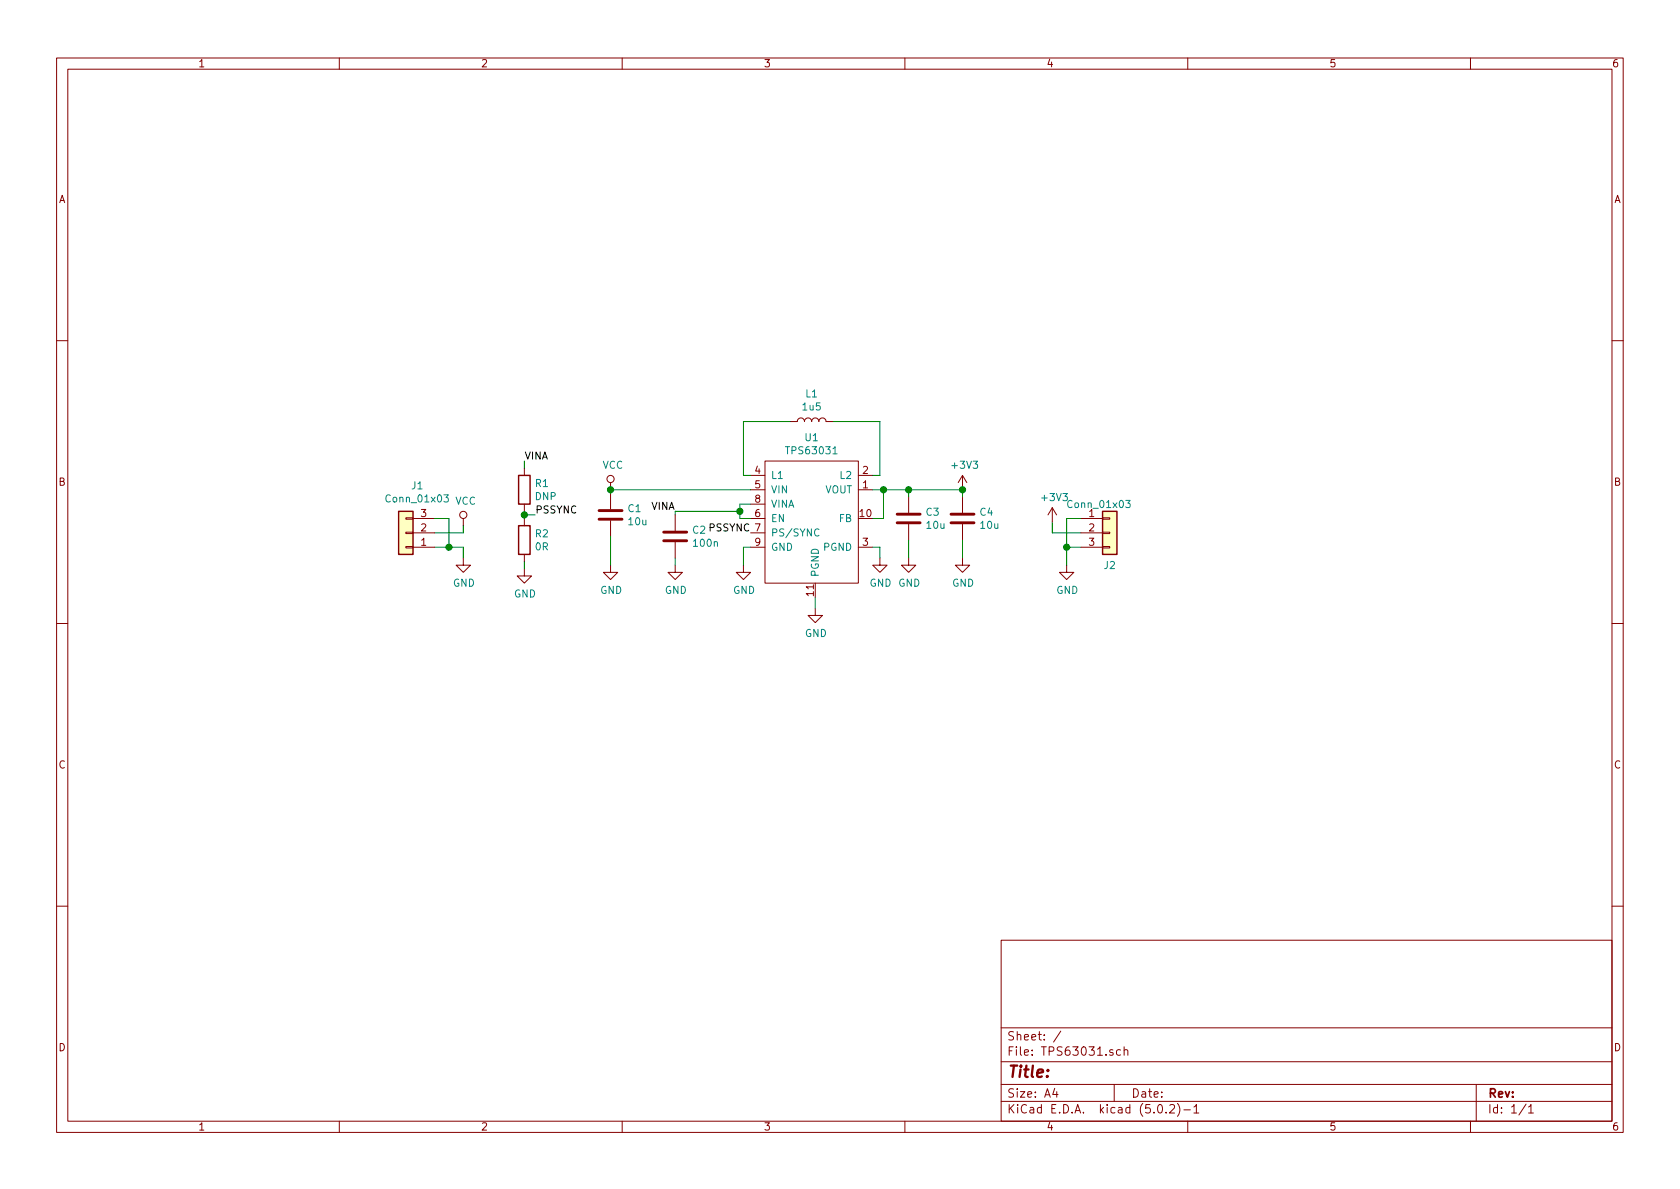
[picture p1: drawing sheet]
EESchema Schematic File Version 4
EELAYER 26 0
EELAYER END
$Descr A4 11693 8268
encoding utf-8
Sheet 1 1
Title ""
Date ""
Rev ""
Comp ""
Comment1 ""
Comment2 ""
Comment3 ""
Comment4 ""
$EndDescr
$Comp
L MLAB_IO:TPS63031 U1
U 1 1
P 5675 3550
F 0 "U1" H 5650 4065 50  0000 C CNN
F 1 "TPS63031" H 5650 3974 50  0000 C CNN
F 2 "Package_SON:Texas_S-PWSON-N10" H 5525 3550 50  0001 C CNN
F 3 "" H 5525 3550 50  0001 C CNN
	1    5675 3550
	1    0    0    -1  
$EndComp
$Comp
L device:L L1
U 1 1
P 5650 2925
F 0 "L1" V 5840 2925 50  0000 C CNN
F 1 "1u5" V 5749 2925 50  0000 C CNN
F 2 "Inductor_SMD:L_Wuerth_MAPI-3012" H 5650 2925 50  0001 C CNN
F 3 "" H 5650 2925 50  0001 C CNN
	1    5650 2925
	0    -1   -1   0   
$EndComp
$Comp
L device:C C2
U 1 1
P 4700 3725
F 0 "C2" H 4815 3771 50  0000 L CNN
F 1 "100n" H 4815 3680 50  0000 L CNN
F 2 "Capacitor_SMD:C_0603_1608Metric" H 4738 3575 50  0001 C CNN
F 3 "" H 4700 3725 50  0001 C CNN
	1    4700 3725
	1    0    0    -1  
$EndComp
$Comp
L device:C C1
U 1 1
P 4250 3575
F 0 "C1" H 4365 3621 50  0000 L CNN
F 1 "10u" H 4365 3530 50  0000 L CNN
F 2 "Capacitor_SMD:C_0805_2012Metric" H 4288 3425 50  0001 C CNN
F 3 "" H 4250 3575 50  0001 C CNN
	1    4250 3575
	1    0    0    -1  
$EndComp
$Comp
L power:GND #PWR0101
U 1 1
P 5675 4225
F 0 "#PWR0101" H 5675 3975 50  0001 C CNN
F 1 "GND" H 5680 4052 50  0000 C CNN
F 2 "" H 5675 4225 50  0001 C CNN
F 3 "" H 5675 4225 50  0001 C CNN
	1    5675 4225
	1    0    0    -1  
$EndComp
Wire Wire Line
	5225 3500 5150 3500
Wire Wire Line
	5150 3600 5225 3600
Wire Wire Line
	5225 3400 4250 3400
Wire Wire Line
	4250 3400 4250 3425
$Comp
L device:C C3
U 1 1
P 6325 3600
F 0 "C3" H 6440 3646 50  0000 L CNN
F 1 "10u" H 6440 3555 50  0000 L CNN
F 2 "Capacitor_SMD:C_0805_2012Metric" H 6363 3450 50  0001 C CNN
F 3 "" H 6325 3600 50  0001 C CNN
	1    6325 3600
	1    0    0    -1  
$EndComp
$Comp
L device:C C4
U 1 1
P 6700 3600
F 0 "C4" H 6815 3646 50  0000 L CNN
F 1 "10u" H 6815 3555 50  0000 L CNN
F 2 "Capacitor_SMD:C_0805_2012Metric" H 6738 3450 50  0001 C CNN
F 3 "" H 6700 3600 50  0001 C CNN
	1    6700 3600
	1    0    0    -1  
$EndComp
Wire Wire Line
	6075 3400 6150 3400
Wire Wire Line
	6325 3400 6325 3450
Wire Wire Line
	6325 3400 6700 3400
Wire Wire Line
	6700 3400 6700 3450
Connection ~ 6325 3400
Wire Wire Line
	6075 3600 6150 3600
Wire Wire Line
	6150 3600 6150 3400
Connection ~ 6150 3400
Wire Wire Line
	6150 3400 6325 3400
Wire Wire Line
	5675 4150 5675 4225
$Comp
L power:GND #PWR0102
U 1 1
P 6125 3875
F 0 "#PWR0102" H 6125 3625 50  0001 C CNN
F 1 "GND" H 6130 3702 50  0000 C CNN
F 2 "" H 6125 3875 50  0001 C CNN
F 3 "" H 6125 3875 50  0001 C CNN
	1    6125 3875
	1    0    0    -1  
$EndComp
$Comp
L power:GND #PWR0103
U 1 1
P 6325 3875
F 0 "#PWR0103" H 6325 3625 50  0001 C CNN
F 1 "GND" H 6330 3702 50  0000 C CNN
F 2 "" H 6325 3875 50  0001 C CNN
F 3 "" H 6325 3875 50  0001 C CNN
	1    6325 3875
	1    0    0    -1  
$EndComp
$Comp
L power:GND #PWR0104
U 1 1
P 6700 3875
F 0 "#PWR0104" H 6700 3625 50  0001 C CNN
F 1 "GND" H 6705 3702 50  0000 C CNN
F 2 "" H 6700 3875 50  0001 C CNN
F 3 "" H 6700 3875 50  0001 C CNN
	1    6700 3875
	1    0    0    -1  
$EndComp
$Comp
L power:GND #PWR0105
U 1 1
P 4700 3925
F 0 "#PWR0105" H 4700 3675 50  0001 C CNN
F 1 "GND" H 4705 3752 50  0000 C CNN
F 2 "" H 4700 3925 50  0001 C CNN
F 3 "" H 4700 3925 50  0001 C CNN
	1    4700 3925
	1    0    0    -1  
$EndComp
$Comp
L power:GND #PWR0106
U 1 1
P 5175 3925
F 0 "#PWR0106" H 5175 3675 50  0001 C CNN
F 1 "GND" H 5180 3752 50  0000 C CNN
F 2 "" H 5175 3925 50  0001 C CNN
F 3 "" H 5175 3925 50  0001 C CNN
	1    5175 3925
	1    0    0    -1  
$EndComp
$Comp
L power:GND #PWR0107
U 1 1
P 4250 3925
F 0 "#PWR0107" H 4250 3675 50  0001 C CNN
F 1 "GND" H 4255 3752 50  0000 C CNN
F 2 "" H 4250 3925 50  0001 C CNN
F 3 "" H 4250 3925 50  0001 C CNN
	1    4250 3925
	1    0    0    -1  
$EndComp
Wire Wire Line
	5225 3800 5175 3800
Wire Wire Line
	5175 3800 5175 3925
Wire Wire Line
	4700 3875 4700 3925
Wire Wire Line
	4250 3725 4250 3925
Wire Wire Line
	6075 3800 6125 3800
Wire Wire Line
	6125 3800 6125 3875
Wire Wire Line
	6325 3750 6325 3875
Wire Wire Line
	6700 3750 6700 3875
Wire Wire Line
	5225 3300 5175 3300
Wire Wire Line
	5175 3300 5175 2925
Wire Wire Line
	5175 2925 5500 2925
Wire Wire Line
	5800 2925 6125 2925
Wire Wire Line
	6125 2925 6125 3300
Wire Wire Line
	6125 3300 6075 3300
$Comp
L device:R R1
U 1 1
P 3650 3400
F 0 "R1" H 3720 3446 50  0000 L CNN
F 1 "DNP" H 3720 3355 50  0000 L CNN
F 2 "Resistor_SMD:R_0603_1608Metric" V 3580 3400 50  0001 C CNN
F 3 "" H 3650 3400 50  0001 C CNN
	1    3650 3400
	1    0    0    -1  
$EndComp
Text Label 5225 3700 2    50   ~ 0
PSSYNC
Wire Wire Line
	5150 3500 5150 3550
Wire Wire Line
	4700 3575 4700 3550
Wire Wire Line
	4700 3550 5150 3550
Connection ~ 5150 3550
Wire Wire Line
	5150 3550 5150 3600
$Comp
L device:R R2
U 1 1
P 3650 3750
F 0 "R2" H 3720 3796 50  0000 L CNN
F 1 "0R" H 3720 3705 50  0000 L CNN
F 2 "Resistor_SMD:R_0603_1608Metric" V 3580 3750 50  0001 C CNN
F 3 "" H 3650 3750 50  0001 C CNN
	1    3650 3750
	1    0    0    -1  
$EndComp
$Comp
L power:GND #PWR0108
U 1 1
P 3650 3950
F 0 "#PWR0108" H 3650 3700 50  0001 C CNN
F 1 "GND" H 3655 3777 50  0000 C CNN
F 2 "" H 3650 3950 50  0001 C CNN
F 3 "" H 3650 3950 50  0001 C CNN
	1    3650 3950
	1    0    0    -1  
$EndComp
Text Label 3725 3575 0    50   ~ 0
PSSYNC
$Comp
L power:+3V3 #PWR0109
U 1 1
P 6700 3400
F 0 "#PWR0109" H 6700 3250 50  0001 C CNN
F 1 "+3V3" H 6715 3573 50  0000 C CNN
F 2 "" H 6700 3400 50  0001 C CNN
F 3 "" H 6700 3400 50  0001 C CNN
	1    6700 3400
	1    0    0    -1  
$EndComp
Connection ~ 6700 3400
$Comp
L power:VCC #PWR0110
U 1 1
P 4250 3400
F 0 "#PWR0110" H 4250 3250 50  0001 C CNN
F 1 "VCC" H 4267 3573 50  0000 C CNN
F 2 "" H 4250 3400 50  0001 C CNN
F 3 "" H 4250 3400 50  0001 C CNN
	1    4250 3400
	1    0    0    -1  
$EndComp
Connection ~ 4250 3400
Wire Wire Line
	3650 3200 3650 3250
Wire Wire Line
	3650 3550 3650 3575
Wire Wire Line
	3650 3900 3650 3950
Wire Wire Line
	3650 3575 3725 3575
Connection ~ 3650 3575
Wire Wire Line
	3650 3575 3650 3600
$Comp
L power:VCC #PWR0112
U 1 1
P 3225 3650
F 0 "#PWR0112" H 3225 3500 50  0001 C CNN
F 1 "VCC" H 3242 3823 50  0000 C CNN
F 2 "" H 3225 3650 50  0001 C CNN
F 3 "" H 3225 3650 50  0001 C CNN
	1    3225 3650
	1    0    0    -1  
$EndComp
$Comp
L power:GND #PWR0113
U 1 1
P 3225 3875
F 0 "#PWR0113" H 3225 3625 50  0001 C CNN
F 1 "GND" H 3230 3702 50  0000 C CNN
F 2 "" H 3225 3875 50  0001 C CNN
F 3 "" H 3225 3875 50  0001 C CNN
	1    3225 3875
	1    0    0    -1  
$EndComp
Wire Wire Line
	3025 3700 3225 3700
Wire Wire Line
	3225 3700 3225 3650
Wire Wire Line
	3025 3800 3125 3800
Wire Wire Line
	3225 3800 3225 3875
$Comp
L Connector:Conn_01x03 J1
U 1 1
P 2825 3700
F 0 "J1" H 2745 3375 50  0000 C CNN
F 1 "Conn_01x03" H 2745 3466 50  0000 C CNN
F 2 "Connector_PinHeader_2.54mm:PinHeader_1x03_P2.54mm_Vertical" H 2825 3700 50  0001 C CNN
F 3 "~" H 2825 3700 50  0001 C CNN
	1    2825 3700
	-1   0    0    1   
$EndComp
Wire Wire Line
	3125 3800 3125 3600
Wire Wire Line
	3125 3600 3025 3600
Connection ~ 3125 3800
Wire Wire Line
	3125 3800 3225 3800
$Comp
L power:GND #PWR0114
U 1 1
P 7425 3925
F 0 "#PWR0114" H 7425 3675 50  0001 C CNN
F 1 "GND" H 7430 3752 50  0000 C CNN
F 2 "" H 7425 3925 50  0001 C CNN
F 3 "" H 7425 3925 50  0001 C CNN
	1    7425 3925
	1    0    0    -1  
$EndComp
Wire Wire Line
	7525 3700 7325 3700
Wire Wire Line
	7525 3600 7425 3600
$Comp
L Connector:Conn_01x03 J2
U 1 1
P 7725 3700
F 0 "J2" H 7725 3475 50  0000 C CNN
F 1 "Conn_01x03" H 7650 3900 50  0000 C CNN
F 2 "Connector_PinHeader_2.54mm:PinHeader_1x03_P2.54mm_Vertical" H 7725 3700 50  0001 C CNN
F 3 "~" H 7725 3700 50  0001 C CNN
	1    7725 3700
	1    0    0    -1  
$EndComp
Wire Wire Line
	7425 3600 7425 3800
Wire Wire Line
	7425 3800 7525 3800
Wire Wire Line
	7325 3625 7325 3700
Wire Wire Line
	7425 3800 7425 3925
Connection ~ 7425 3800
$Comp
L power:+3V3 #PWR0115
U 1 1
P 7325 3625
F 0 "#PWR0115" H 7325 3475 50  0001 C CNN
F 1 "+3V3" H 7340 3798 50  0000 C CNN
F 2 "" H 7325 3625 50  0001 C CNN
F 3 "" H 7325 3625 50  0001 C CNN
	1    7325 3625
	1    0    0    -1  
$EndComp
Text Label 4700 3550 2    50   ~ 0
VINA
Text Label 3650 3200 0    50   ~ 0
VINA
$EndSCHEMATC
